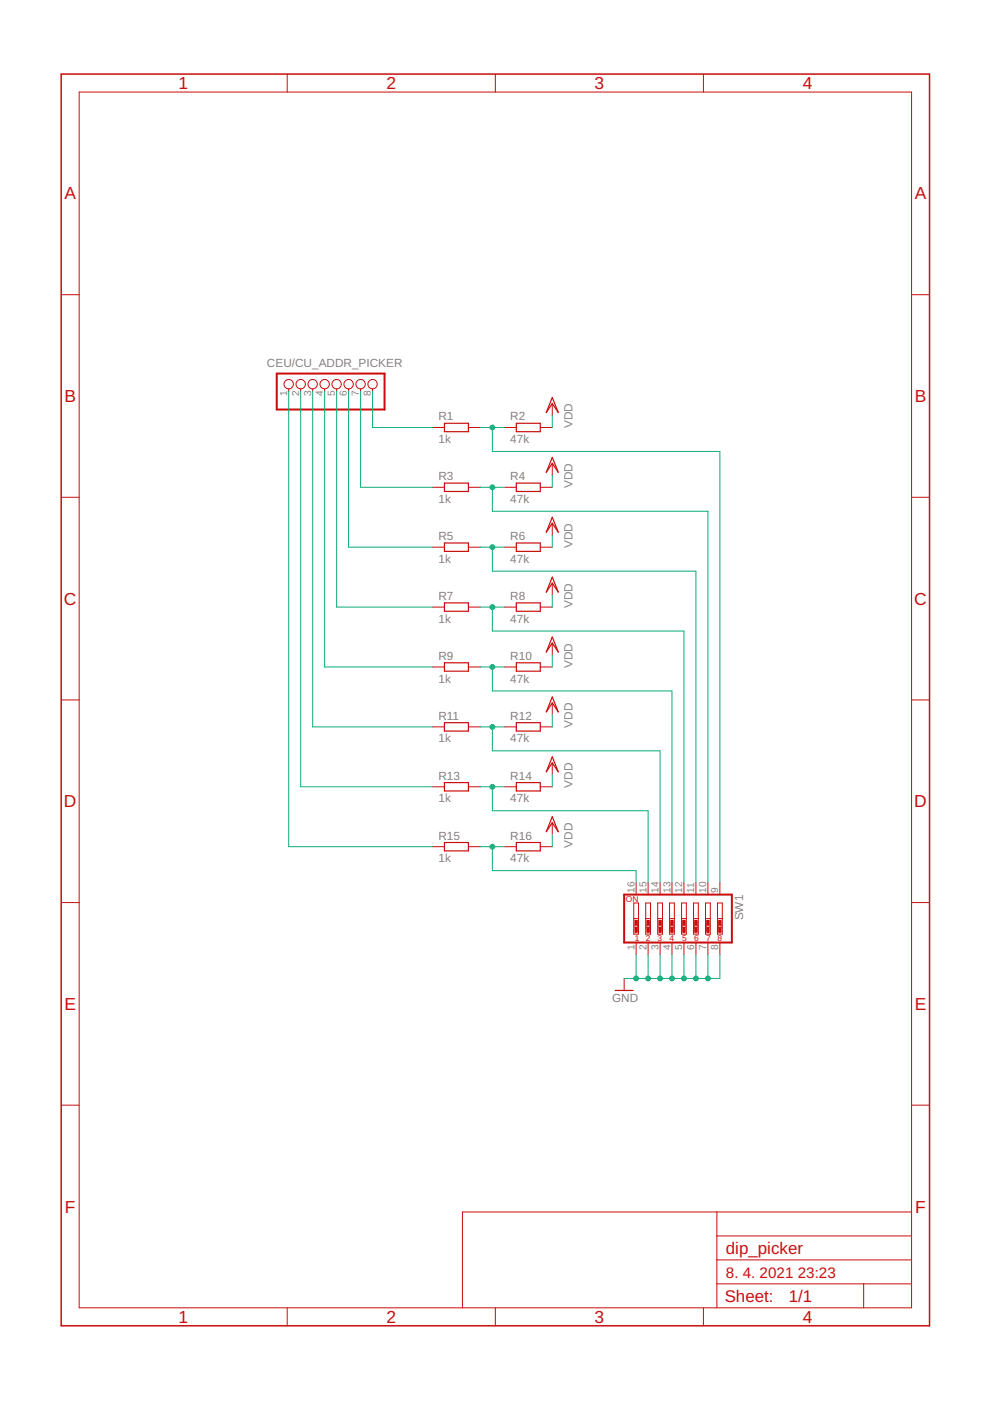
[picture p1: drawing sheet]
<svg xmlns="http://www.w3.org/2000/svg" width="210mm" height="297mm" viewBox="0 0 210 297" stroke-linecap="round" stroke-linejoin="round" font-family="sans-serif">
<g fill="none" stroke="#c90d0c" stroke-width=".21">
<path d="M16.8 19.5h176.5v257.8h-176.5zM60.9 15.7v3.8M105 15.7v3.8M149.1 15.7v3.8M13 62.5h3.8M193.3 62.5h3.8M61.2 82.4v.6M63.8 82.4v.6M66.3 82.4v.6M68.8 82.4v.6M71.4 82.4v.6M73.9 82.4v.6"/>
<path d="M76.5 82.4v.6M79 82.4v.6M91.7 90.6h2.5M99.3 90.6h2.6M106.9 90.6h2.6M114.6 90.6h2.5M117.1 85.6v2.5M117.1 98.2v2.6M13 105.4h3.8M91.7 103.3h2.5M91.7 116h2.5M99.3 103.3h2.6"/>
<path d="M99.3 116h2.6M106.9 103.3h2.6M106.9 116h2.6M114.6 103.3h2.5M114.6 116h2.5M117.1 110.9v2.6M193.3 105.4h3.8M91.7 128.7h2.5M99.3 128.7h2.6M106.9 128.7h2.6M114.6 128.7h2.5M117.1 123.6v2.6"/>
<path d="M117.1 136.3v2.6M13 148.4h3.8M91.7 141.4h2.5M91.7 154.1h2.5M99.3 141.4h2.6M99.3 154.1h2.6M106.9 141.4h2.6M106.9 154.1h2.6M114.6 141.4h2.5M114.6 154.1h2.5M117.1 149v2.6M193.3 148.4h3.8"/>
<path d="M91.7 166.8h2.5M91.7 179.5h2.5M99.3 166.8h2.6M99.3 179.5h2.6M106.9 166.8h2.6M106.9 179.5h2.6M114.6 166.8h2.5M114.6 179.5h2.5M117.1 161.7v2.6M117.1 174.4v2.6M13 191.4h3.8M134.4 191.5h1v6.6h-1z"/>
<path d="M134.4 194.8h1M134.6 196.2v.5M134.9 187.1v2.6M134.9 199.8v2.6M135.1 196.2v.5M136.9 191.5h1v6.6h-1zM136.9 194.8h1M137.2 196.2v.5M137.4 187.1v2.6M137.4 199.8v2.6M137.7 196.2v.5M139.4 191.5h1.1v6.6h-1.1z"/>
<path d="M139.4 194.8h1.1M139.7 196.2v.5M140 187.1v2.6M140 199.8v2.6M140.2 196.2v.5M142 191.5h1v6.6h-1zM142 194.8h1M142.2 196.2v.5M142.5 187.1v2.6M142.5 199.8v2.6M142.7 196.2v.5M144.5 191.5h1v6.6h-1z"/>
<path d="M144.5 194.8h1M144.8 196.2v.5M145 187.1v2.6M145 199.8v2.6M145.3 196.2v.5M147 191.5h1.1v6.6h-1.1zM147 194.8h1.1M147.3 196.2v.5M147.6 187.1v2.6M147.6 199.8v2.6M147.8 196.2v.5M149.6 191.5h1v6.6h-1z"/>
<path d="M149.6 194.8h1M149.8 196.2v.5M150.1 187.1v2.6M150.1 199.8v2.6M150.3 196.2v.5M152.1 191.5h1v6.6h-1zM152.1 194.8h1M152.4 196.2v.5M152.6 187.1v2.6M152.6 199.8v2.6M152.9 196.2v.5M193.3 191.4h3.8"/>
<path d="M132.3 207.5v2.5M13 234.3h3.8M193.3 234.3h3.8M152 257v20.3M193.3 257h-95.3v20.3M60.9 277.3v3.8M105 277.3v3.8M149.1 277.3v3.8M152 272.2h41.3M152 267.1h41.3M152 262h41.3M183.1 272.2v5.1"/>
<circle cx="61.2" cy="81.4" r=".99"/>
<circle cx="63.8" cy="81.4" r=".99"/>
<circle cx="66.3" cy="81.4" r=".99"/>
<circle cx="68.8" cy="81.4" r=".99"/>
<circle cx="71.4" cy="81.4" r=".99"/>
<circle cx="73.9" cy="81.4" r=".99"/>
<circle cx="76.5" cy="81.4" r=".99"/>
<circle cx="79" cy="81.4" r=".99"/>
</g>
<path d="M58.7 79.2h22.8v7.6h-22.8zM132.3 189.7h22.9v10.1h-22.9z" fill="none" stroke="#c90d0c" stroke-width=".42"/>
<g fill="#c90d0c" stroke="#c90d0c" stroke-width=".21">
<path d="M152.4 195.1h.5v1.1h-.5z"/>
<path d="M152.4 196.7h.5v1h-.5z"/>
<path d="M149.8 195.1h.5v1.1h-.5z"/>
<path d="M149.8 196.7h.5v1h-.5z"/>
<path d="M147.3 195.1h.5v1.1h-.5z"/>
<path d="M147.3 196.7h.5v1h-.5z"/>
<path d="M144.8 195.1h.5v1.1h-.5z"/>
<path d="M144.8 196.7h.5v1h-.5z"/>
<path d="M142.2 195.1h.5v1.1h-.5z"/>
<path d="M142.2 196.7h.5v1h-.5z"/>
<path d="M139.7 195.1h.5v1.1h-.5z"/>
<path d="M139.7 196.7h.5v1h-.5z"/>
<path d="M137.2 195.1h.5v1.1h-.5z"/>
<path d="M137.2 196.7h.5v1h-.5z"/>
<path d="M134.6 195.1h.5v1.1h-.5z"/>
<path d="M134.6 196.7h.5v1h-.5z"/>
</g>
<g fill="none" stroke="#c90d0c" stroke-width=".25">
<path d="M94.2 89.7h5.1v1.8h-5.1zM109.5 89.7h5.1v1.8h-5.1zM117.1 84.3l1.3 3.2-1.3-1.9-1.3 1.9zM117.1 97l1.3 3.1-1.3-1.9-1.3 1.9zM94.2 102.4h5.1v1.8h-5.1zM94.2 115.1h5.1v1.8h-5.1zM109.5 102.4h5.1v1.8h-5.1zM109.5 115.1h5.1v1.8h-5.1zM117.1 109.7l1.3 3.1-1.3-1.9-1.3 1.9zM94.2 127.8h5.1v1.8h-5.1zM109.5 127.8h5.1v1.8h-5.1zM117.1 122.4l1.3 3.1-1.3-1.9-1.3 1.9z"/>
<path d="M117.1 135.1l1.3 3.1-1.3-1.9-1.3 1.9zM94.2 140.5h5.1v1.8h-5.1zM94.2 153.2h5.1v1.8h-5.1zM109.5 140.5h5.1v1.8h-5.1zM109.5 153.2h5.1v1.8h-5.1zM117.1 147.8l1.3 3.1-1.3-1.9-1.3 1.9zM94.2 165.9h5.1v1.8h-5.1zM94.2 178.6h5.1v1.8h-5.1zM109.5 165.9h5.1v1.8h-5.1zM109.5 178.6h5.1v1.8h-5.1zM117.1 160.5l1.3 3.1-1.3-1.9-1.3 1.9zM117.1 173.2l1.3 3.1-1.3-1.9-1.3 1.9z"/>
<path d="M130.4 210h3.8"/>
</g>
<path d="M13 15.7h184.1v265.4h-184.1z" fill="none" stroke="#c90d0c" stroke-width=".32"/>
<g fill="none" stroke="#0dab76" stroke-width=".21">
<path d="M61.2 83v96.5h30.5M63.8 83v83.8h27.9M66.3 83v71.1h25.4M68.8 83v58.4h22.9M71.4 83v45.7h20.3M73.9 83v33h17.8M76.5 83v20.3h15.2M79 83v7.6h12.7M101.9 90.6h5M104.4 90.6v5.1h48.2v91.4M117.1 88.1v2.5M101.9 103.3h5"/>
<path d="M101.9 116h5M104.4 103.3v5.1h45.7v78.7M104.4 116v5.1h43.2v66M117.1 100.8v2.5M117.1 113.5v2.5M101.9 128.7h5M104.4 128.7v5.1h40.6v53.3M117.1 126.2v2.5M117.1 138.9v2.5M101.9 141.4h5M101.9 154.1h5M104.4 141.4v5.1h38.1v40.6"/>
<path d="M104.4 154.1v5.1h35.6v27.9M117.1 151.6v2.5M101.9 166.8h5M101.9 179.5h5M104.4 166.8v5.1h33v15.2M104.4 179.5v5.1h30.5v2.5M117.1 164.3v2.5M117.1 177v2.5M134.9 202.4v5.1M137.4 202.4v5.1M140 202.4v5.1M142.5 202.4v5.1"/>
<path d="M145 202.4v5.1M147.6 202.4v5.1M150.1 202.4v5.1M152.6 202.4v5.1h-20.3"/>
</g>
<g fill="#0dab76" stroke="#0dab76" stroke-width=".21">
<circle cx="150.1" cy="207.5" r=".51"/>
<circle cx="147.6" cy="207.5" r=".51"/>
<circle cx="145" cy="207.5" r=".51"/>
<circle cx="142.5" cy="207.5" r=".51"/>
<circle cx="140" cy="207.5" r=".51"/>
<circle cx="137.4" cy="207.5" r=".51"/>
<circle cx="134.9" cy="207.5" r=".51"/>
<circle cx="104.4" cy="90.6" r=".51"/>
<circle cx="104.4" cy="103.3" r=".51"/>
<circle cx="104.4" cy="116" r=".51"/>
<circle cx="104.4" cy="128.7" r=".51"/>
<circle cx="104.4" cy="141.4" r=".51"/>
<circle cx="104.4" cy="154.1" r=".51"/>
<circle cx="104.4" cy="166.8" r=".51"/>
<circle cx="104.4" cy="179.5" r=".51"/>
</g>
<g font-size="3.7" fill="#c90d0c">
<text x="37.8" y="18.9">1</text>
<text x="82" y="18.9">2</text>
<text x="126.1" y="18.9">3</text>
<text x="170.2" y="18.9">4</text>
<text x="13.7" y="42.3">A</text>
<text x="193.9" y="42.3">A</text>
<text x="13.7" y="85.3">B</text>
<text x="193.9" y="85.3">B</text>
<text x="13.5" y="128.2">C</text>
<text x="193.8" y="128.2">C</text>
<text x="13.5" y="171.2">D</text>
<text x="193.8" y="171.2">D</text>
<text x="13.7" y="214.1">E</text>
<text x="193.9" y="214.1">E</text>
<text x="13.8" y="257.1">F</text>
<text x="194.1" y="257.1">F</text>
<text x="37.8" y="280.5">1</text>
<text x="82" y="280.5">2</text>
<text x="126.1" y="280.5">3</text>
<text x="170.2" y="280.5">4</text>
</g>
<g font-size="3.6" fill="#c90d0c">
<text x="153.9" y="265.9">dip_picker</text>
<text x="153.7" y="276.1">Sheet:</text>
<text x="167.2" y="276">1/1</text>
</g>
<g font-size="3.2" fill="#c90d0c">
<text x="153.9" y="270.9">8. 4. 2021</text>
<text x="169.2" y="270.9">23:23</text>
</g>
<g font-size="2.5" fill="#808080">
<text x="56.6" y="77.8">CEU/CU_ADDR_PICKER</text>
<text x="93" y="89.1">R1</text>
<text x="108.2" y="89.1">R2</text>
<text x="93" y="93.9">1k</text>
<text x="108.2" y="93.9">47k</text>
<text x="121.4" y="90.8" transform="rotate(-90 121.4 90.8)">VDD</text>
<text x="93" y="101.8">R3</text>
<text x="108.2" y="101.8">R4</text>
<text x="93" y="106.6">1k</text>
<text x="108.2" y="106.6">47k</text>
<text x="121.4" y="103.5" transform="rotate(-90 121.4 103.5)">VDD</text>
<text x="93" y="119.3">1k</text>
<text x="93" y="114.5">R5</text>
<text x="108.2" y="119.3">47k</text>
<text x="108.2" y="114.5">R6</text>
<text x="121.4" y="116.2" transform="rotate(-90 121.4 116.2)">VDD</text>
<text x="93" y="127.2">R7</text>
<text x="108.2" y="127.2">R8</text>
<text x="121.4" y="128.9" transform="rotate(-90 121.4 128.9)">VDD</text>
<text x="93" y="132">1k</text>
<text x="108.2" y="132">47k</text>
<text x="93" y="139.9">R9</text>
<text x="108.2" y="139.9">R10</text>
<text x="121.4" y="141.6" transform="rotate(-90 121.4 141.6)">VDD</text>
<text x="93" y="144.7">1k</text>
<text x="108.2" y="144.7">47k</text>
<text x="93" y="152.6">R11</text>
<text x="108.2" y="152.6">R12</text>
<text x="121.4" y="154.3" transform="rotate(-90 121.4 154.3)">VDD</text>
<text x="93" y="157.4">1k</text>
<text x="108.2" y="157.4">47k</text>
<text x="93" y="165.3">R13</text>
<text x="108.2" y="165.3">R14</text>
<text x="121.4" y="167" transform="rotate(-90 121.4 167)">VDD</text>
<text x="93" y="170.1">1k</text>
<text x="108.2" y="170.1">47k</text>
<text x="93" y="178">R15</text>
<text x="108.2" y="178">R16</text>
<text x="121.4" y="179.7" transform="rotate(-90 121.4 179.7)">VDD</text>
<text x="93" y="182.8">1k</text>
<text x="108.2" y="182.8">47k</text>
<text x="157.6" y="195.2" transform="rotate(-90 157.6 195.2)">SW1</text>
<text x="129.8" y="212.5">GND</text>
</g>
<g font-size="2.1" fill="#808080">
<text x="60.9" y="84" transform="rotate(-90 60.9 84)">1</text>
<text x="63.4" y="84" transform="rotate(-90 63.4 84)">2</text>
<text x="65.9" y="84" transform="rotate(-90 65.9 84)">3</text>
<text x="68.5" y="84" transform="rotate(-90 68.5 84)">4</text>
<text x="71" y="84" transform="rotate(-90 71 84)">5</text>
<text x="73.6" y="84" transform="rotate(-90 73.6 84)">6</text>
<text x="76.1" y="84" transform="rotate(-90 76.1 84)">7</text>
<text x="78.6" y="84" transform="rotate(-90 78.6 84)">8</text>
<text x="134.5" y="189.3" transform="rotate(-90 134.5 189.3)">16</text>
<text x="137" y="189.3" transform="rotate(-90 137 189.3)">15</text>
<text x="139.6" y="189.3" transform="rotate(-90 139.6 189.3)">14</text>
<text x="142.1" y="189.3" transform="rotate(-90 142.1 189.3)">13</text>
<text x="144.7" y="189.3" transform="rotate(-90 144.7 189.3)">12</text>
<text x="147.2" y="189.3" transform="rotate(-90 147.2 189.3)">11</text>
<text x="149.7" y="189.3" transform="rotate(-90 149.7 189.3)">10</text>
<text x="152.3" y="189.3" transform="rotate(-90 152.3 189.3)">9</text>
<text x="134.5" y="201.4" transform="rotate(-90 134.5 201.4)">1</text>
<text x="137" y="201.4" transform="rotate(-90 137 201.4)">2</text>
<text x="139.6" y="201.4" transform="rotate(-90 139.6 201.4)">3</text>
<text x="142.1" y="201.4" transform="rotate(-90 142.1 201.4)">4</text>
<text x="144.7" y="201.4" transform="rotate(-90 144.7 201.4)">5</text>
<text x="147.2" y="201.4" transform="rotate(-90 147.2 201.4)">6</text>
<text x="149.7" y="201.4" transform="rotate(-90 149.7 201.4)">7</text>
<text x="152.3" y="201.4" transform="rotate(-90 152.3 201.4)">8</text>
</g>
<g font-size="1.8" fill="#c90d0c">
<text x="132.7" y="191.2">ON</text>
<text x="134.6" y="199.6">1</text>
<text x="136.9" y="199.6">2</text>
<text x="139.4" y="199.6">3</text>
<text x="142" y="199.6">4</text>
<text x="144.6" y="199.6">5</text>
<text x="147.2" y="199.6">6</text>
<text x="149.7" y="199.6">7</text>
<text x="152.1" y="199.6">8</text>
</g>
</svg>
